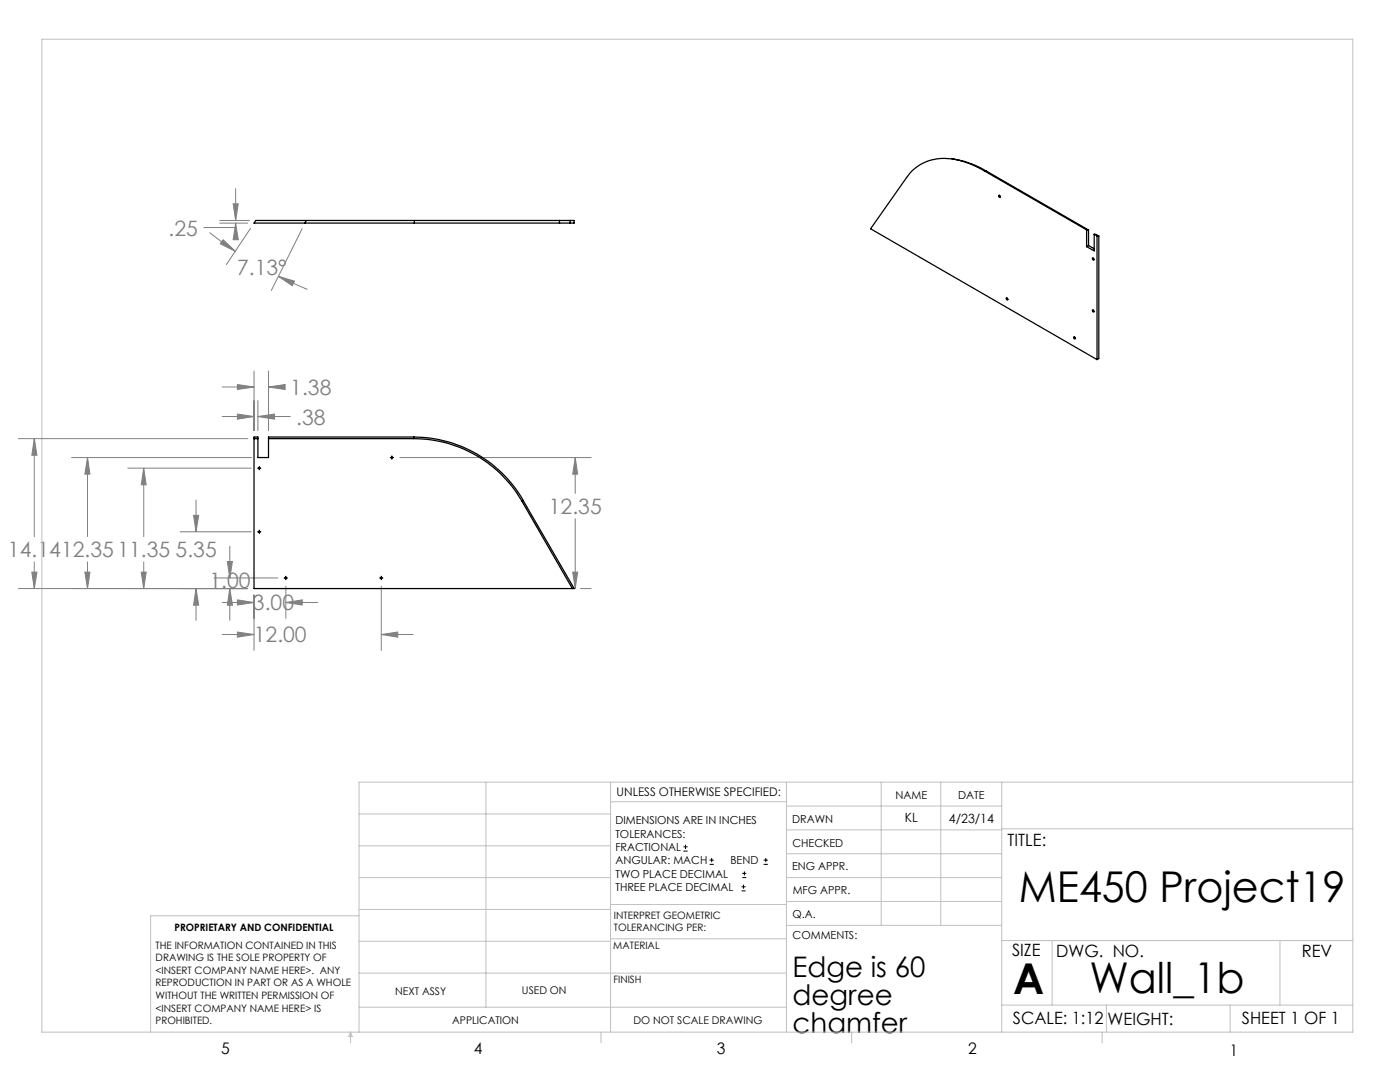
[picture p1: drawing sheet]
<svg xmlns="http://www.w3.org/2000/svg" width="279mm" height="216mm" viewBox="0 0 279 216" stroke-linecap="round" stroke-linejoin="round" font-family="sans-serif">
<g fill="none" stroke="#000" stroke-width=".2">
<path d="M51.4 93.4h.7M51.8 93.1v.7M77.9 91.3h.6M78.2 90.9v.8M51.4 106.1h.7M51.8 105.8v.7M56.7 115.3h.7M57 115v.7M75.7 115.3h.7M76.1 115v.7M136.4 169.8h.8M136.4 169h.8"/>
<path d="M136.8 168.6v.8M141.6 172.5h.9M141.6 171.6h.9M142 171.2v.8M148 177.8h.8M148 177h.8M148.1 175.1h.8M148.1 174.3h.8M148.4 176.5v.8M148.6 173.9v.8M152.4 172.5h.8M152.4 171.6h.8"/>
<path d="M152.8 171.2v.8"/>
</g>
<g fill="none" stroke="#808080" stroke-width=".2">
<path d="M47 37.6v6.4M41.8 46.4l5.2 3.7M43.9 44.5h5.5M43.9 44h5.9M44.5 47.8l2.5 2.3-3-1.5zM46.5 40.7h1.1l-.6 3.3zM47 44.5l.6 3.3h-1.1zM47 44.5v.9h-6.3M50 45.6l-4.8 7.2M55.6 55.1l3.2 1-.5 .9zM55.6 55.1l5.7 2.6M60.3 45.6l-6.1 12.4"/>
<path d="M44.3 77.2h6.4M47.4 76.7l3.3 .5-3.3 .5zM50.7 74v11.9M51.5 79.9v6M53.6 77.2l3.3-.5v1zM53.6 74v11.9M53.6 77.2h3.1M3.7 87.5h45.7M6.8 87.5l.6 3.3h-1zM6.8 87.5v19.6M14.3 91.3h35.9M17.5 91.3l.5 3.3h-1.1z"/>
<path d="M17.5 91.3v15.8M25.5 93.4h24.6M28.7 93.4l.5 3.3h-1zM28.7 93.4v13.7M39.1 99.8v6.3M44.3 83.1h6.4M47.4 82.6l3.3 .5-3.3 .5zM51.5 83.1l3.3-.5v1zM51.5 83.1h6.4M79.8 91.3h38.2M114.8 91.3l.5 3.3h-1zM114.8 91.3v7.2"/>
<path d="M3.7 117.4h45.7M6.4 114.2h1l-.6 3.2zM6.8 112.1v5.3M16.9 114.2h1.1l-.5 3.2zM17.5 112.1v5.3M28.2 114.2h1l-.5 3.2zM28.7 112.1v5.3M35.9 106.1h14.2M38.6 102.8h1.1l-.6 3.3zM39.1 117.4l.6 3.4h-1.1zM39.1 117.4v6.4M42.7 115.3h12.7"/>
<path d="M45.4 112h1l-.5 3.3zM45.9 117.4l.5 3.4h-1zM45.9 109v6.3M45.9 117.4v6.4M47.4 119.7l3.3 .5-3.3 .5zM50.7 118.7v11.1M57 116.9v6.5M76.1 116.9v12.9M114.3 114.2h1l-.5 3.2zM114.8 103.5v13.9M115.9 117.4h2.1M44.3 120.2h6.4"/>
<path d="M44.3 126.6h6.4M47.4 126.1l3.3 .5-3.3 .5zM57 120.2l3.3-.5v1zM57 120.2h6.4M76.1 126.6l3.3-.5v1zM76.1 126.6h6.3"/>
</g>
<g fill="none" stroke="#c0c0c0" stroke-width=".2">
<path d="M8.4 7.8h261.6v198.2h-261.6zM97 156.1v44.9M121.8 156.1v49.9M121.8 160h35.2M157 156.1v49.9M175.9 156.1v28.5M187.7 156.1v28.5M199.9 156.1v49.9M270 156.1h-198.4v49.9M71.6 175.1h50.2M71.6 168.8h50.2M71.6 162.4h50.2"/>
<path d="M157 170.4h42.9M157 165.6h42.9M157 160.8h42.9M157 175.1h42.9M157 179.9h42.9M199.9 165.4h70.1M71.6 194.2h85.4M71.6 187.8h50.2M71.6 181.5h50.2M71.6 182.7h-41.5v23.3M121.8 187.3h35.2M121.8 180.5h35.2"/>
<path d="M157 184.6h42.9M199.9 187.7h70.1M210 187.7v12.9M255.4 187.7v12.9M70 206v2.1M70 206l.3 .8h-.7zM71.6 201h85.4M119.9 206v2.1M170 206v2.1M199.9 200.6h70.1M220 206v2.1M220.8 200.6v5.4"/>
<path d="M245.5 200.6v5.4"/>
</g>
<path d="M47 44.5l.6 3.3h-1.1zM46.5 40.7h1.1l-.6 3.3zM44.5 47.8l2.5 2.3-3-1.5zM55.6 55.1l3.2 1-.5 .9zM47.4 119.7l3.3 .5-3.3 .5zM57 120.2l3.3-.5v1zM47.4 126.1l3.3 .5-3.3 .5zM76.1 126.6l3.3-.5v1zM45.9 117.4l.5 3.4h-1zM45.4 112h1l-.5 3.3zM39.1 117.4l.6 3.4h-1.1zM38.6 102.8h1.1l-.6 3.3zM28.7 93.4l.5 3.3h-1zM28.2 114.2h1l-.5 3.2zM16.9 114.2h1.1l-.5 3.2zM17.5 91.3l.5 3.3h-1.1zM6.4 114.2h1l-.6 3.2zM6.8 87.5l.6 3.3h-1zM114.3 114.2h1l-.5 3.2zM114.8 91.3l.5 3.3h-1zM47.4 82.6l3.3 .5-3.3 .5zM51.5 83.1l3.3-.5v1zM47.4 76.7l3.3 .5-3.3 .5zM53.6 77.2l3.3-.5v1z" fill="#808080"/>
<g fill="none" stroke="#000" stroke-width=".25">
<path d="M190 31.7l.5 .1a18.1 18.1 0 0 1 6.2 2.3M196.4 34a14 14 0 0 0-10.5-2.1 8.6 8.6 0 0 0-5 3.5l-7.2 10.2 45.2 26.2M196.4 34l20.5 11.9M196.4 34l.3 .1M196.7 34.1l20.5 11.8M199.3 39l.1-.1 .2 .2v.3l-.2-.1zM199.5 39v.2h.1M60.9 44.5h21.8M61.1 44h21.6M61.1 44h-10.1l-.3 .5h10.2M61.1 44l-.2 .5M82.7 44h31.9v.5h-31.9"/>
<path d="M82.7 44v.5M111.7 44v.5M113.8 44v.5M201 59.5l.1 .2M216.9 45.9v3.3M216.9 45.9h.3M217.2 49l-.3 .2M217.2 45.9v3.1M217.2 49l1.2 .6M218.1 51.5a.22 .22 0 0 1 .2 .2 .22 .22 0 0 1-.1 .2l-.2-.2zM218.2 51.5v.1l.1 .2M218.4 46.7l.9 .4"/>
<path d="M218.4 46.7l.5 .4M218.4 46.7v3.4l-1.5-.9M218.9 47.1h.4M218.9 47.1v24.7M219.3 47.1v24.4l-.4 .3M214.5 67.2l-.1 .2 .2 .1M218.1 61.8a.22 .22 0 0 1 .2 .2 .22 .22 0 0 1-.1 .3l-.2-.2zM218.2 61.9v.1l.1 .1M50.7 87.5h.8M53.6 87.5h29M82.6 87.5a24.9 24.9 0 0 1 21.5 12.5M82.6 87.2a25.2 25.2 0 0 1 21.8 12.6"/>
<path d="M82.6 87.2h-29v4.1h-2.1v-4.1h-.8v30.2h63.9l-10.2-17.6M82.6 87.2v.3M104.1 100l10.1 17.4M104.4 99.8l-.3 .2"/>
<circle cx="201" cy="59.6" r=".19"/>
<circle cx="214.5" cy="67.4" r=".2"/>
<circle cx="51.7" cy="93.4" r=".13"/>
<circle cx="78.2" cy="91.3" r=".13"/>
<circle cx="51.7" cy="106.1" r=".13"/>
<circle cx="57" cy="115.3" r=".13"/>
<circle cx="76.1" cy="115.3" r=".13"/>
</g>
<g font-size="8.5">
<text x="203.3" y="179.9">ME450 Project19</text>
<text x="202.2" y="198.3">A</text>
<text x="217.4" y="198.1">Wall_1b</text>
</g>
<g font-size="5.6">
<text x="158.2" y="194.9">Edge is 60</text>
<text x="158.2" y="200.6">degree</text>
<text x="158.2" y="206.2">chamfer</text>
</g>
<g font-size="4.2" fill="#808080">
<text x="33.7" y="47">.25</text>
<text x="47.3" y="55">7.13°</text>
<text x="57.9" y="78.8">1.38</text>
<text x="59.1" y="84.7">.38</text>
<text x="109.5" y="102.6">12.35</text>
<text x="1.6" y="111.2">14.1412.3511.35</text>
<text x="35.1" y="111.2">5.35</text>
<text x="41.8" y="117.3">1.00</text>
<text x="50.5" y="121.8">3.00</text>
<text x="50.7" y="128.2">12.00</text>
</g>
<g font-size="3.4">
<text x="201.1" y="168.8">TITLE:</text>
<text x="202" y="190.8">SIZE</text>
<text x="210.8" y="190.9">DWG. NO.</text>
<text x="259.8" y="191">REV</text>
<text x="202.1" y="204.4">SCALE: 1:12</text>
<text x="221" y="204.5">WEIGHT:</text>
<text x="247.8" y="204.4">SHEET 1 OF 1</text>
</g>
<g font-size="3.2">
<text x="44.2" y="210.4">5</text>
<text x="94.6" y="210.3">4</text>
<text x="143.1" y="210.4">3</text>
<text x="193.2" y="210.3">2</text>
<text x="245.4" y="210.6">1</text>
</g>
<g font-size="2.5">
<text x="180.6" y="164.1">KL</text>
<text x="189.4" y="164.2">4/23/14</text>
</g>
<text font-size="2.4" x="123.1" y="158.9">UNLESS OTHERWISE SPECIFIED:</text>
<g font-size="2.2">
<text x="178.7" y="159.4">NAME</text>
<text x="191.2" y="159.4">DATE</text>
<text x="122.8" y="164.5">DIMENSIONS ARE IN INCHES</text>
<text x="122.8" y="167.1">TOLERANCES:</text>
<text x="158.1" y="164.2">DRAWN</text>
<text x="122.8" y="169.8">FRACTIONAL</text>
<text x="122.8" y="172.5">ANGULAR: MACH</text>
<text x="145.8" y="172.5">BEND</text>
<text x="158.1" y="173.7">ENG APPR.</text>
<text x="158.2" y="169.1">CHECKED</text>
<text x="122.8" y="175.1">TWO PLACE DECIMAL</text>
<text x="122.8" y="177.8">THREE PLACE DECIMAL</text>
<text x="158.2" y="178.4">MFG APPR.</text>
<text x="158.2" y="183.2">Q.A.</text>
<text x="158.2" y="187.4">COMMENTS:</text>
</g>
<g font-size="2.1">
<text x="78.8" y="198.5">NEXT ASSY</text>
<text x="104.2" y="198.4">USED ON</text>
<text x="90.2" y="204.3">APPLICATION</text>
<text x="126.4" y="204.3">DO NOT SCALE DRAWING</text>
</g>
<g font-size="2">
<text x="34.8" y="185.7">PROPRIETARY AND CONFIDENTIAL</text>
<text x="122.5" y="183.3">INTERPRET GEOMETRIC</text>
<text x="122.5" y="185.9">TOLERANCING PER:</text>
<text x="31.1" y="189.3">THE INFORMATION CONTAINED IN THIS</text>
<text x="31.1" y="191.8">DRAWING IS THE SOLE PROPERTY OF</text>
<text x="122.4" y="189.4">MATERIAL</text>
<text x="31.1" y="194.3">&lt;INSERT COMPANY NAME HERE&gt;. ANY</text>
<text x="31.1" y="196.8">REPRODUCTION IN PART OR AS A WHOLE</text>
<text x="122.4" y="196.2">FINISH</text>
<text x="31.1" y="199.4">WITHOUT THE WRITTEN PERMISSION OF</text>
<text x="31.1" y="201.9">&lt;INSERT COMPANY NAME HERE&gt; IS</text>
<text x="31.1" y="204.4">PROHIBITED.</text>
</g>
</svg>
